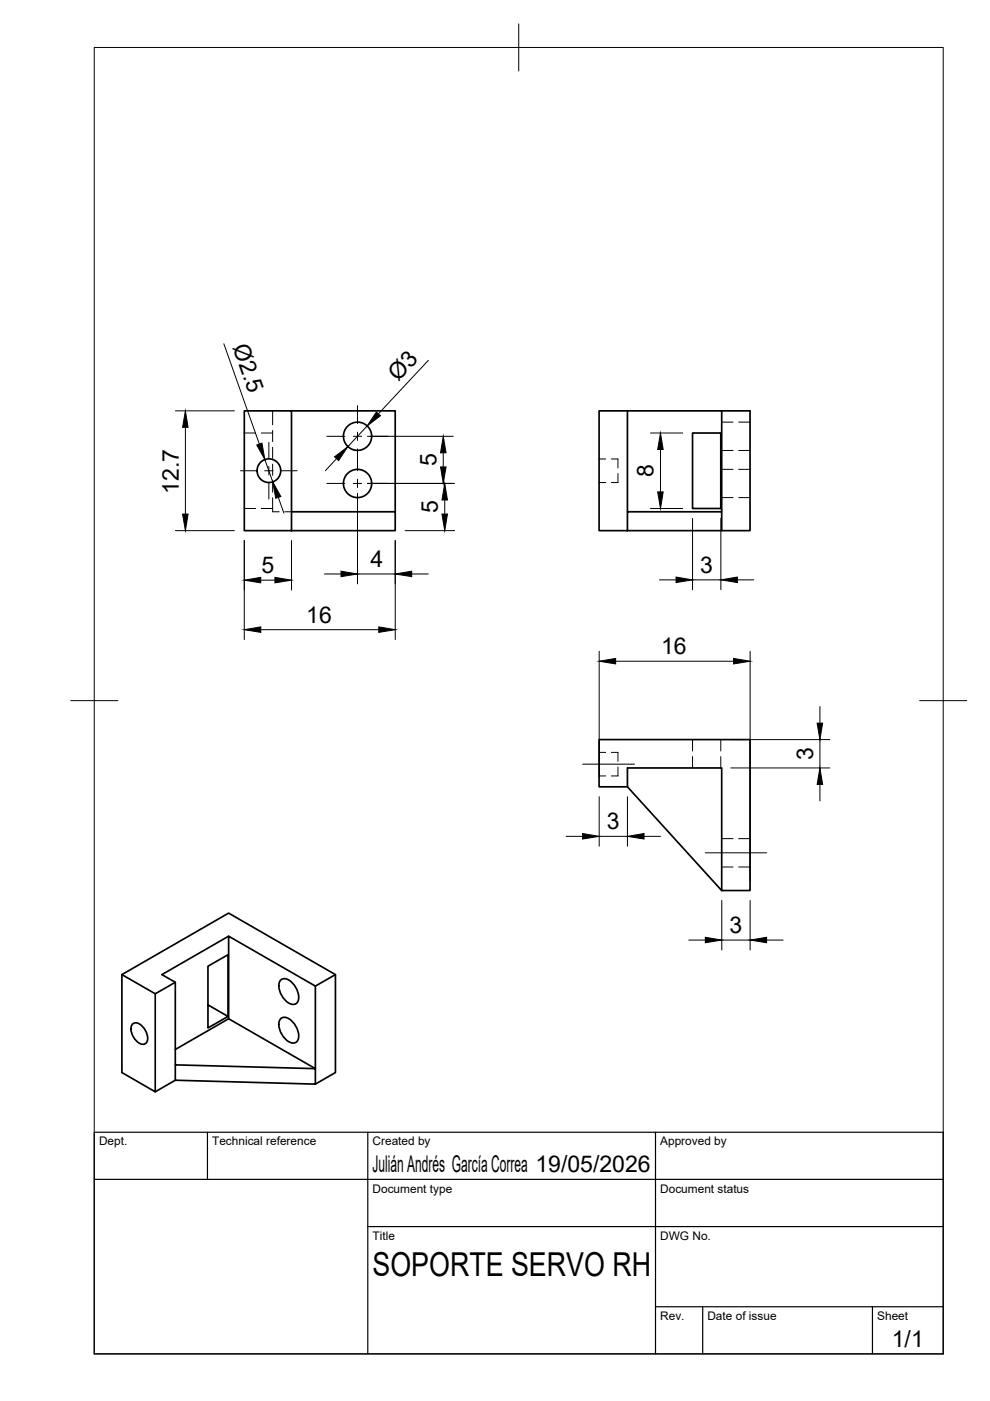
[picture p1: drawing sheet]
<svg xmlns="http://www.w3.org/2000/svg" width="210mm" height="297mm" viewBox="0 0 210 297" stroke-linecap="round" stroke-linejoin="round" font-family="sans-serif">
<!-- layer: Visible -->
<g fill="none" stroke="#000" stroke-width=".36">
<path d="M51.8 87.1h10v25.4h-10zM61.8 87.1h22v21.4M133 87.1h20v21.4M133 87.1h-6v25.4h6M133 87.1v21.4M146.8 91.8h6v16h-6zM153 87.1h6v25.4h-6M61.8 108.5h22v4h-22M133 108.5h20v4h-20zM133 166.8h-6v-10h32v32h-6v-26h-20v4l20 22M48.5 198.5l-14.2 8.1 2.9 1.7v17.5M25.8 206.6l7.1 4.1"/>
<path d="M28 217.2a1.26 1.26 0 0 1 2 .2 3.3 3.3 0 0 1 1.1 3.7 1.26 1.26 0 0 1-2-.3 3.3 3.3 0 0 1-1.1-3.6zM37.2 208.3l-4.3 2.4v20.8l-7.1-4.1v-20.8l22.7-13 22.6 13v20.8l-4.2 2.5M44.1 213l4.2 2.5-4.2 2.4v-13l4.2-2.5v13.1M48.5 216v-17.5l18.4 10.6v17.5l-18.4-10.6-11.3 6.5M59.4 216.1a1.47 1.47 0 0 1 2.3 .2 4 4 0 0 1 1.4 4.4 1.47 1.47 0 0 1-2.4-.2 4 4 0 0 1-1.3-4.4zM59.4 207.9a1.47 1.47 0 0 1 2.3 .2 4 4 0 0 1 1.4 4.4 1.47 1.47 0 0 1-2.4-.2 4 4 0 0 1-1.3-4.4zM71.1 206.6l-4.2 2.5M37.2 225.8l29.7 .8v3.3l-29.7-.9zM37.2 229l-4.3 2.5"/>
<circle cx="57" cy="99.8" r="2.51"/>
<circle cx="75.8" cy="92.5" r="3"/>
<circle cx="75.8" cy="102.5" r="3"/>
</g>
<!-- layer: Hidden -->
<g fill="none" stroke="#000" stroke-width=".21">
<path d="M51.8 91.8h2.4M55.4 91.8h2.4M57.8 87.1v3M57.8 91.3v2.3M57.8 94.8v2.4M57.8 98.4v2.4M127 97.3h1.4M129.6 97.3h1.4v1.9M153 99.5h2.4M153 89.5h2.4M153 95.5h2.4M156.6 99.5h2.4"/>
<path d="M156.6 89.5h2.4M156.6 95.5h2.4M51.8 107.8h2.4M55.4 107.8h2.4M57.8 105.5v3h1.4M57.8 102v2.4M60.4 108.5h1.4M127 102.3h1.4M131 100.4v1.9h-1.4M153 105.5h2.4M156.6 105.5h2.4M127 159.5h1.4"/>
<path d="M129.6 159.5h1.4v1.9M146.8 156.8v2.4M152.8 156.8v2.4M127 164.5h1.4M131 162.6v1.9h-1.4M146.8 160.4v2.4M152.8 160.4v2.4M153 177.8h2.4M156.6 177.8h2.4M153 183.8h2.4M156.6 183.8h2.4"/>
</g>
<!-- layer: BORDER -->
<path d="M20 10.1h180v276.9h-180zM110 5.1v10M15 148.6h10M195 148.6h10" fill="none" stroke="#000" stroke-width=".21"/>
<!-- layer: TITLEBLOCK -->
<path d="M20 240.1h180v46.9h-180zM20 250h180M44 240.1v9.9M78 240.1v46.9M139 240.1v46.9M78 260.1h122M139 277.1h61M149 277.1v9.9M185 277.1v9.9" fill="none" stroke="#000" stroke-width=".25"/>
<!-- layer: Smart Centers -->
<g fill="none" stroke="#000" stroke-width=".21">
<path d="M51 99.8h3.3M56.1 99.8h1.8M57 93.8v3.3M57 98.9v1.8M59.7 99.8h3.3M69.3 92.5h3.8M74.9 92.5h1.8M75.8 86v3.8M75.8 91.6v1.8M75.8 95.2v4.6M78.5 92.5h3.8M57 102.5v3.3"/>
<path d="M69.3 102.5h3.8M74.9 102.5h1.8M75.8 101.6v1.8M75.8 105.2v3.8M78.5 102.5h3.8M123.5 162h11M149.5 180.8h13"/>
</g>
<!-- layer: FD_Dimensions -->
<g fill="none" stroke="#000" stroke-width=".21">
<path d="M47.5 72.9l7.5 21.3M90.8 76.4l-10.6 11.3M37.2 87.1h12.5M39.3 90.6v18.4M56.2 97.4l1.6 4.8M71.4 97.2l-2.4 2.6M77.9 90.3l-4.2 4.4M77.9 92.5h18.2M94 96v3M137.9 91.8h6.8M140 95.3v9M37.2 112.5h12.5"/>
<path d="M51.8 114.6v21M59 105.5l1.2 3.3M61.8 114.6v10.5M75.8 104.6v19.2M77.9 102.5h18.5M83.8 114.6v21M85.9 112.5h10.5M94.3 106v3M137.9 107.8h6.8M146.8 109.9v15.1M152.8 109.9v15.1M55.3 133.5h25"/>
<path d="M55.3 123h3M68.8 121.7h3.5M75.8 121.7h8M87.3 121.7h3.5M127 138.1v26.6M139.8 122.9h3.5M146.8 122.9h6M156.3 122.9h3.5M159 138.1v48.6M130.5 140.2h25M154.9 156.8h21M173.8 149.8v3.5"/>
<path d="M173.8 156.8v6M120 177.3h3.5M127 168.9v10.5M127 177.3h6M133 168.9v10.5M136.5 177.3h3.5M154.9 162.8h21M173.8 166.3v3.5M146 199.3h3.5M153 190.9v10.5M153 199.3h6M159 190.9v10.5"/>
<path d="M162.5 199.3h3.5"/>
</g>
<g fill="#000" stroke="#000" stroke-width=".21">
<path d="M39.3 87.1l.6 3.5h-1.2zM54.4 94.3l1.1-.4 .7 3.5zM70.9 96.9l2.8-2.2-1.9 2.9zM79.8 87.4l.9 .7-2.8 2.2zM94 92.5l.6 3.5h-1.2zM93.4 99h1.2l-.6 3.5zM140 91.8l.6 3.5h-1.2zM38.7 109h1.2l-.6 3.5zM57.8 102.2l1.7 3.1-1 .3zM93.7 109h1.2l-.6 3.5zM94.3 102.5l.6 3.5h-1.2zM139.4 104.3h1.2l-.6 3.5z"/>
<path d="M51.8 133.5l3.5-.6v1.2zM51.8 123l3.5-.6v1.2zM58.3 122.4l3.5 .6-3.5 .6zM72.3 121.1l3.5 .6-3.5 .6zM80.3 132.9l3.5 .6-3.5 .6zM83.8 121.7l3.5-.6v1.2zM127 140.2l3.5-.6v1.2zM143.3 122.4l3.5 .5-3.5 .6zM155.5 139.6l3.5 .6-3.5 .6zM152.8 122.9l3.5-.5v1.1zM173.2 153.3h1.2l-.6 3.5zM123.5 176.7l3.5 .6-3.5 .6z"/>
<path d="M133 177.3l3.5-.6v1.2zM173.8 162.8l.6 3.5h-1.2zM149.5 198.7l3.5 .6-3.5 .6zM159 199.3l3.5-.6v1.2z"/>
</g>
<text font-size="7" x="79" y="270.6">SOPORTE SERVO RH</text>
<g font-size="4.9">
<text x="49.3" y="73.5" transform="rotate(70 49.3 73.5)">Ø2.5</text>
<text x="84.5" y="81" transform="rotate(-47 84.5 81)">Ø3</text>
<text x="92.5" y="98.9" transform="rotate(-90 92.5 98.9)">5</text>
<text x="138.6" y="101.2" transform="rotate(-90 138.6 101.2)">8</text>
<text x="37.9" y="104.7" transform="rotate(-90 37.9 104.7)">12.7</text>
<text x="92.8" y="108.9" transform="rotate(-90 92.8 108.9)">5</text>
<text x="55.4" y="121.5">5</text>
<text x="78.5" y="120.3">4</text>
<text x="148.5" y="121.5">3</text>
<text x="64.9" y="132">16</text>
<text x="140.2" y="138.7">16</text>
<text x="172.4" y="161.2" transform="rotate(-90 172.4 161.2)">3</text>
<text x="128.7" y="175.8">3</text>
<text x="154.7" y="197.9">3</text>
<text x="79" y="248.5">Julián Andrés García Correa 19/05/2026</text>
<text x="189.1" y="285.7">1/1</text>
</g>
<g font-size="2.5">
<text x="21" y="242.9">Dept.</text>
<text x="45" y="242.9">Technical reference</text>
<text x="79" y="242.9">Created by</text>
<text x="140" y="242.9">Approved by</text>
<text x="79" y="252.8">Document type</text>
<text x="140" y="252.8">Document status</text>
<text x="79" y="262.9">Title</text>
<text x="140" y="262.9">DWG No.</text>
<text x="140" y="279.9">Rev.</text>
<text x="150" y="279.9">Date of issue</text>
<text x="186" y="279.9">Sheet</text>
</g>
</svg>
